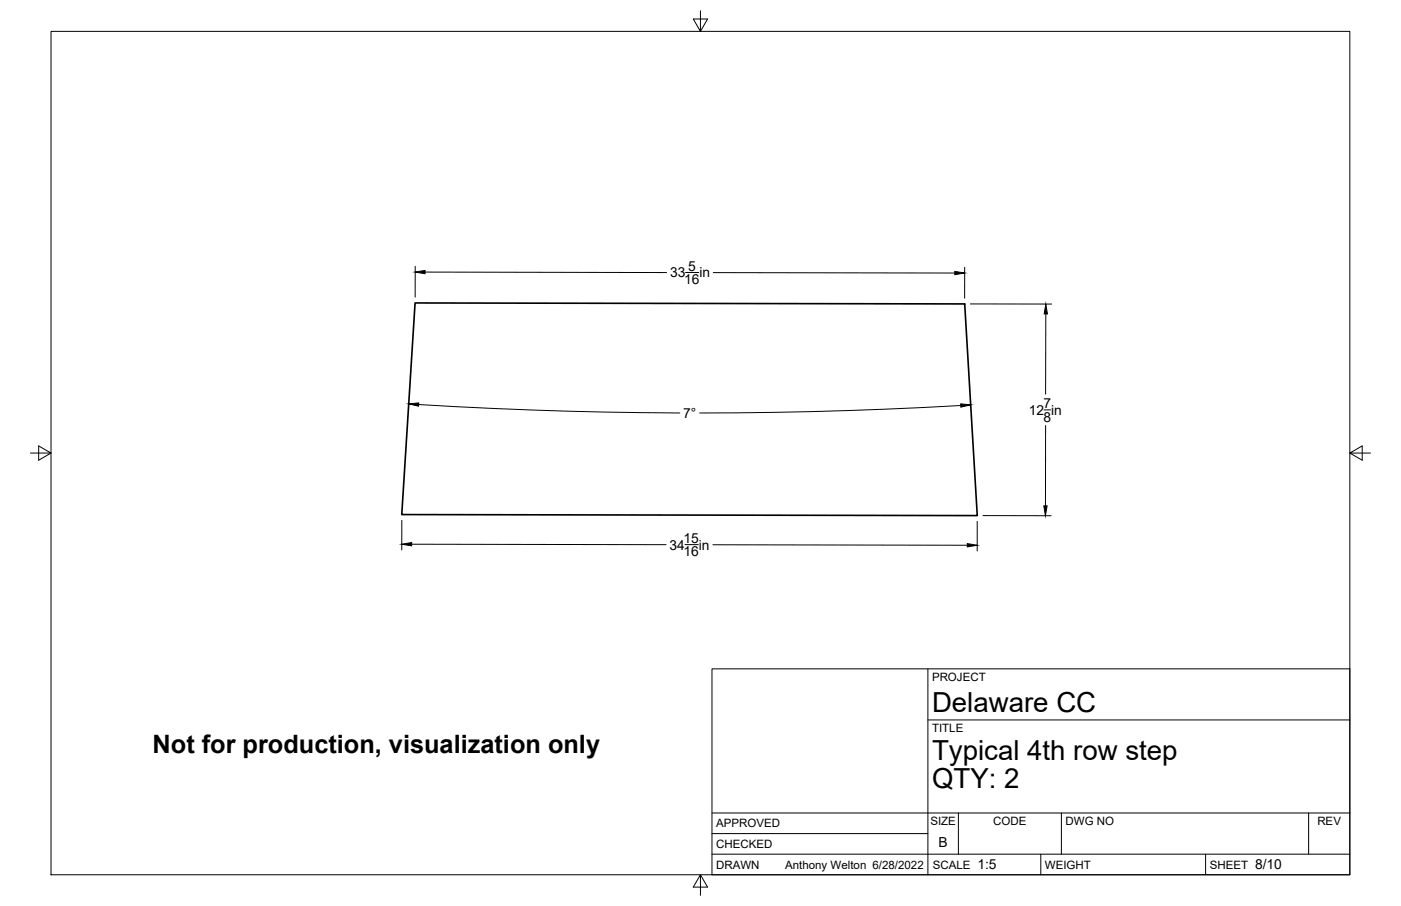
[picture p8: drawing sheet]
<svg xmlns="http://www.w3.org/2000/svg" width="432mm" height="279mm" viewBox="0 0 432 279" stroke-linecap="round" stroke-linejoin="round" font-family="sans-serif">
<!-- layer: Visible -->
<path d="M127.9 93.4l169.4 .3 3.9 65.3-177.4-.3z" fill="none" stroke="#000" stroke-width=".51"/>
<!-- layer: Border -->
<path d="M15.7 9.7h400.3v260.1h-400.3zM215.9 3.3v6.4l-2.2-3.8h4.4l-2.2 3.8M9.4 139.7h6.3l-3.8-2.2v4.4l3.8-2.2M416 139.7l3.8 2.2v-4.4l-3.8 2.2h6.4M215.9 269.8l2.2 3.8h-4.4l2.2-3.8v6.3" fill="none" stroke="#000" stroke-width=".31"/>
<!-- layer: Titleblock -->
<path d="M219.4 206.3h196.6v63.5h-196.6zM286 206.3v63.5M286 222h130M219.4 257.1h66.6M219.4 250.7h196.6M295.4 250.7v12.7M327.1 250.7v12.7M403.3 250.7v12.7M219.4 263.4h196.6M320.8 263.4v6.4M371.6 263.4v6.4" fill="none" stroke="#000" stroke-width=".31"/>
<!-- layer: Dimensions -->
<g fill="none" stroke="#000" stroke-width=".31">
<path d="M128 82.1v9.6M131 83.9l74.4 .2M211.3 84h4M219.8 84.1l74.5 .1M297.3 82.4v9.5M299.1 93.7l25 .1M322.3 96.8v24.8M129 124.8l23 1.2 23 .8 34.5 .6M296.1 125.1l-23 1.1-23 .7-34.5 .5M321.8 126.4h2M322.3 131.2l-.1 24.8M303 159h21"/>
<path d="M123.8 160.5v9.1M126.9 167.8l78.4 .2M211.1 168h4.1M219.7 168l78.4 .1M301.2 160.8v9.1"/>
</g>
<path d="M128 83.9l3-.5v1zM294.3 83.7l3 .5-3 .5zM322.3 93.8l.5 3h-1zM126 124.6l3.1-.4-.1 1.1zM296.1 124.5l3.1 .4-3.1 .7zM321.7 156h1l-.5 3zM123.8 167.8l3.1-.5v1zM298.1 167.6l3.1 .5-3.1 .6z" fill="#000" stroke="#000" stroke-width=".31"/>
<g font-size="8.5">
<text x="287.3" y="219.5">Delaware CC</text>
<text x="287.3" y="234.5">Typical 4th row step</text>
<text x="287.3" y="243.1">QTY: 2</text>
</g>
<text font-size="7.8" x="47" y="232.4">Not for production, visualization only</text>
<g font-size="4.3">
<text x="212.1" y="83.5">5</text>
<text x="206.5" y="85.6">33</text>
<text x="210.8" y="87.7">16</text>
<text x="215.6" y="85.6">in</text>
<text x="321.6" y="125.9">7</text>
<text x="210.6" y="128.9">7°</text>
<text x="317.1" y="127.9">12 in</text>
<text x="321.6" y="130">8</text>
<text x="210.7" y="167.4">15</text>
<text x="206.4" y="169.5">34</text>
<text x="210.7" y="171.6">16</text>
<text x="215.4" y="169.5">in</text>
<text x="289.3" y="261.2">B</text>
<text x="301.2" y="268.1">1:5</text>
<text x="386.8" y="268.1">8/10</text>
</g>
<g font-size="3.5">
<text x="287.3" y="210.1">PROJECT</text>
<text x="287.3" y="225.8">TITLE</text>
<text x="220.7" y="255.2">APPROVED</text>
<text x="286.7" y="254.5">SIZE</text>
<text x="306.1" y="254.5">CODE</text>
<text x="328.4" y="254.5">DWG NO</text>
<text x="406" y="254.5">REV</text>
<text x="220.7" y="261.5">CHECKED</text>
<text x="220.7" y="267.9">DRAWN</text>
<text x="242" y="267.9">Anthony Welton 6/28/2022</text>
<text x="287.5" y="267.9">SCALE</text>
<text x="322.1" y="267.9">WEIGHT</text>
<text x="372.9" y="267.9">SHEET</text>
</g>
</svg>
